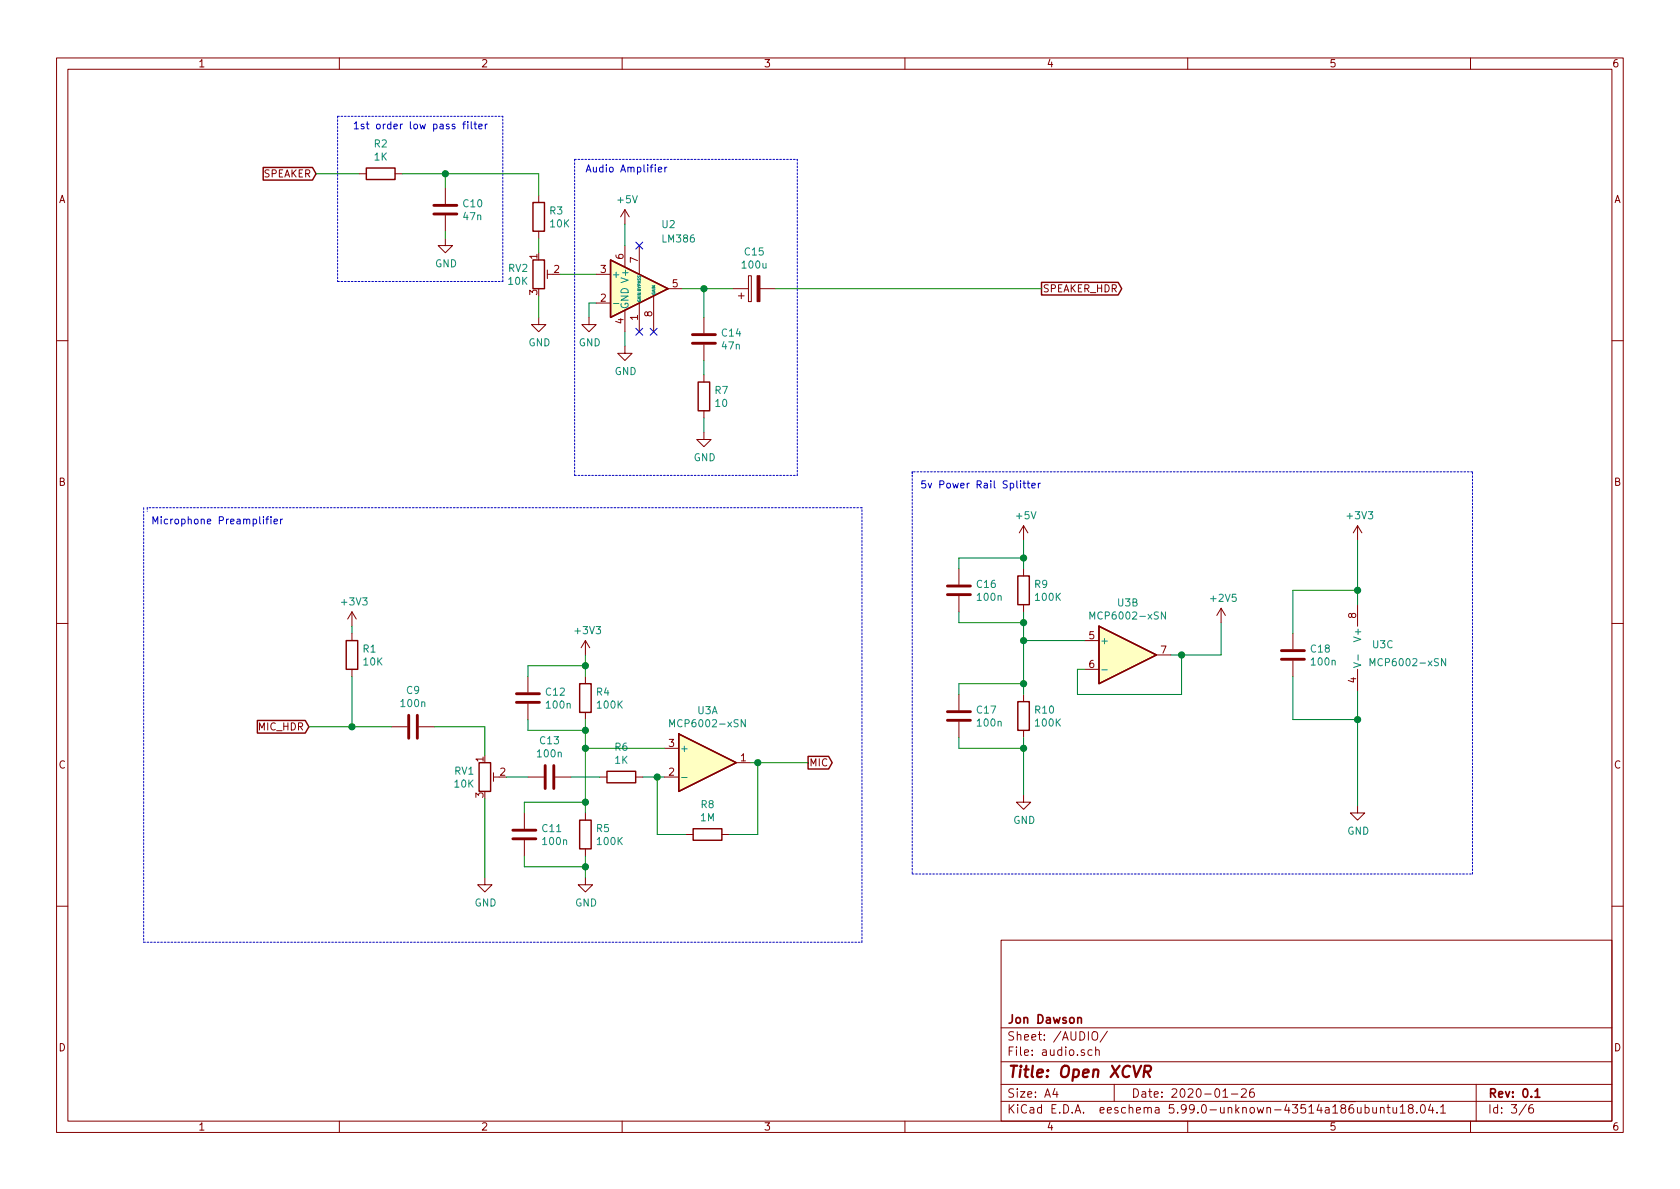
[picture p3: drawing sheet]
EESchema Schematic File Version 5
EELAYER 30 0
EELAYER END
$Descr A4 11693 8268
encoding utf-8
Sheet 3 6
Title "Open XCVR"
Date "2020-01-26"
Rev "0.1"
Comp "Jon Dawson"
Comment1 ""
Comment2 ""
Comment3 ""
Comment4 ""
Comment5 ""
Comment6 ""
Comment7 ""
Comment8 ""
Comment9 ""
$EndDescr
Connection ~ 2450 5050
Connection ~ 3100 1200
Connection ~ 4075 4625
Connection ~ 4075 5075
Connection ~ 4075 5200
Connection ~ 4075 5575
Connection ~ 4075 6025
Connection ~ 4575 5400
Connection ~ 4900 2000
Connection ~ 5275 5300
Connection ~ 7125 3875
Connection ~ 7125 4325
Connection ~ 7125 4450
Connection ~ 7125 4750
Connection ~ 7125 5200
Connection ~ 8225 4550
Connection ~ 9450 4100
Connection ~ 9450 5000
NoConn ~ 4450 1700
NoConn ~ 4450 2300
NoConn ~ 4550 2300
Wire Wire Line
	2150 5050 2450 5050
Wire Wire Line
	2200 1200 2500 1200
Wire Wire Line
	2450 4350 2450 4400
Wire Wire Line
	2450 4700 2450 5050
Wire Wire Line
	2450 5050 2725 5050
Wire Wire Line
	2800 1200 3100 1200
Wire Wire Line
	3025 5050 3375 5050
Wire Wire Line
	3100 1200 3100 1300
Wire Wire Line
	3100 1200 3750 1200
Wire Wire Line
	3100 1600 3100 1650
Wire Wire Line
	3375 5050 3375 5250
Wire Wire Line
	3375 5550 3375 6100
Wire Wire Line
	3525 5400 3675 5400
Wire Wire Line
	3650 5575 4075 5575
Wire Wire Line
	3650 5650 3650 5575
Wire Wire Line
	3650 5950 3650 6025
Wire Wire Line
	3650 6025 4075 6025
Wire Wire Line
	3675 4625 3675 4700
Wire Wire Line
	3675 4625 4075 4625
Wire Wire Line
	3675 5000 3675 5075
Wire Wire Line
	3675 5075 4075 5075
Wire Wire Line
	3750 1200 3750 1350
Wire Wire Line
	3750 1650 3750 1750
Wire Wire Line
	3750 2050 3750 2200
Wire Wire Line
	3900 1900 4150 1900
Wire Wire Line
	3975 5400 4175 5400
Wire Wire Line
	4075 4550 4075 4625
Wire Wire Line
	4075 4625 4075 4700
Wire Wire Line
	4075 5000 4075 5075
Wire Wire Line
	4075 5075 4075 5200
Wire Wire Line
	4075 5200 4075 5575
Wire Wire Line
	4075 5200 4625 5200
Wire Wire Line
	4075 5575 4075 5650
Wire Wire Line
	4075 5950 4075 6025
Wire Wire Line
	4075 6025 4075 6100
Wire Wire Line
	4100 2100 4150 2100
Wire Wire Line
	4100 2200 4100 2100
Wire Wire Line
	4350 1550 4350 1700
Wire Wire Line
	4350 2300 4350 2400
Wire Wire Line
	4475 5400 4575 5400
Wire Wire Line
	4575 5400 4625 5400
Wire Wire Line
	4575 5800 4575 5400
Wire Wire Line
	4750 2000 4900 2000
Wire Wire Line
	4775 5800 4575 5800
Wire Wire Line
	4900 2000 4900 2200
Wire Wire Line
	4900 2000 5100 2000
Wire Wire Line
	4900 2500 4900 2600
Wire Wire Line
	4900 2900 4900 3000
Wire Wire Line
	5075 5800 5275 5800
Wire Wire Line
	5275 5300 5225 5300
Wire Wire Line
	5275 5300 5625 5300
Wire Wire Line
	5275 5800 5275 5300
Wire Wire Line
	5400 2000 7250 2000
Wire Wire Line
	6675 3875 7125 3875
Wire Wire Line
	6675 3950 6675 3875
Wire Wire Line
	6675 4250 6675 4325
Wire Wire Line
	6675 4325 7125 4325
Wire Wire Line
	6675 4750 7125 4750
Wire Wire Line
	6675 4825 6675 4750
Wire Wire Line
	6675 5125 6675 5200
Wire Wire Line
	6675 5200 7125 5200
Wire Wire Line
	7125 3750 7125 3875
Wire Wire Line
	7125 3875 7125 3950
Wire Wire Line
	7125 4250 7125 4325
Wire Wire Line
	7125 4325 7125 4450
Wire Wire Line
	7125 4450 7125 4750
Wire Wire Line
	7125 4450 7550 4450
Wire Wire Line
	7125 4750 7125 4825
Wire Wire Line
	7125 5125 7125 5200
Wire Wire Line
	7125 5200 7125 5525
Wire Wire Line
	7500 4650 7500 4825
Wire Wire Line
	7500 4825 8225 4825
Wire Wire Line
	7550 4650 7500 4650
Wire Wire Line
	8225 4550 8150 4550
Wire Wire Line
	8225 4825 8225 4550
Wire Wire Line
	8500 4325 8500 4550
Wire Wire Line
	8500 4550 8225 4550
Wire Wire Line
	9000 4100 9450 4100
Wire Wire Line
	9000 4400 9000 4100
Wire Wire Line
	9000 4700 9000 5000
Wire Wire Line
	9000 5000 9450 5000
Wire Wire Line
	9450 3750 9450 4100
Wire Wire Line
	9450 4100 9450 4200
Wire Wire Line
	9450 4800 9450 5000
Wire Wire Line
	9450 5000 9450 5600
Wire Notes Line
	1000 3525 1000 6550
Wire Notes Line
	1000 6550 6000 6550
Wire Notes Line
	1025 3525 1025 3550
Wire Notes Line
	2350 800  2350 1950
Wire Notes Line
	2350 800  3500 800 
Wire Notes Line
	2350 1950 3500 1950
Wire Notes Line
	3500 1950 3500 800 
Wire Notes Line
	4000 1100 4000 3300
Wire Notes Line
	4000 1100 5550 1100
Wire Notes Line
	4000 3300 5550 3300
Wire Notes Line
	5550 3300 5550 1100
Wire Notes Line
	6000 3525 1025 3525
Wire Notes Line
	6000 6550 6000 3525
Wire Notes Line
	6350 3275 6350 3300
Wire Notes Line
	6350 3275 6350 6075
Wire Notes Line
	6350 6075 10250 6075
Wire Notes Line
	10250 3275 6350 3275
Wire Notes Line
	10250 6075 10250 3275
Text Notes 1975 3650 2    50   ~ 0
Microphone Preamplifier
Text Notes 3400 900  2    50   ~ 0
1st order low pass filter
Text Notes 4650 1200 2    50   ~ 0
Audio Amplifier
Text Notes 7250 3400 2    50   ~ 0
5v Power Rail Splitter
Text GLabel 2150 5050 0    50   Input ~ 0
MIC_HDR
Text GLabel 2200 1200 0    50   Input ~ 0
SPEAKER
Text GLabel 5625 5300 2    50   Output ~ 0
MIC
Text GLabel 7250 2000 2    50   Output ~ 0
SPEAKER_HDR
$Comp
L power:+3V3 #PWR022
U 1 1
P 2450 4350
F 0 "#PWR022" H 2450 4200 50  0001 C CNN
F 1 "+3V3" H 2465 4523 50  0000 C CNN
F 2 "" H 2450 4350 50  0001 C CNN
F 3 "" H 2450 4350 50  0001 C CNN
	1    2450 4350
	1    0    0    -1  
$EndComp
$Comp
L power:+3V3 #PWR026
U 1 1
P 4075 4550
F 0 "#PWR026" H 4075 4400 50  0001 C CNN
F 1 "+3V3" H 4090 4723 50  0000 C CNN
F 2 "" H 4075 4550 50  0001 C CNN
F 3 "" H 4075 4550 50  0001 C CNN
	1    4075 4550
	1    0    0    -1  
$EndComp
$Comp
L power:+5V #PWR029
U 1 1
P 4350 1550
F 0 "#PWR029" H 4350 1400 50  0001 C CNN
F 1 "+5V" H 4365 1723 50  0000 C CNN
F 2 "" H 4350 1550 50  0001 C CNN
F 3 "" H 4350 1550 50  0001 C CNN
	1    4350 1550
	1    0    0    -1  
$EndComp
$Comp
L power:+5V #PWR032
U 1 1
P 7125 3750
F 0 "#PWR032" H 7125 3600 50  0001 C CNN
F 1 "+5V" H 7140 3923 50  0000 C CNN
F 2 "" H 7125 3750 50  0001 C CNN
F 3 "" H 7125 3750 50  0001 C CNN
	1    7125 3750
	1    0    0    -1  
$EndComp
$Comp
L power:+2V5 #PWR034
U 1 1
P 8500 4325
F 0 "#PWR034" H 8500 4175 50  0001 C CNN
F 1 "+2V5" H 8515 4498 50  0000 C CNN
F 2 "" H 8500 4325 50  0001 C CNN
F 3 "" H 8500 4325 50  0001 C CNN
	1    8500 4325
	1    0    0    -1  
$EndComp
$Comp
L power:+3V3 #PWR035
U 1 1
P 9450 3750
F 0 "#PWR035" H 9450 3600 50  0001 C CNN
F 1 "+3V3" H 9465 3923 50  0000 C CNN
F 2 "" H 9450 3750 50  0001 C CNN
F 3 "" H 9450 3750 50  0001 C CNN
	1    9450 3750
	1    0    0    -1  
$EndComp
$Comp
L power:GND #PWR023
U 1 1
P 3100 1650
F 0 "#PWR023" H 3100 1400 50  0001 C CNN
F 1 "GND" H 3105 1477 50  0000 C CNN
F 2 "" H 3100 1650 50  0001 C CNN
F 3 "" H 3100 1650 50  0001 C CNN
	1    3100 1650
	1    0    0    -1  
$EndComp
$Comp
L power:GND #PWR024
U 1 1
P 3375 6100
F 0 "#PWR024" H 3375 5850 50  0001 C CNN
F 1 "GND" H 3380 5927 50  0000 C CNN
F 2 "" H 3375 6100 50  0001 C CNN
F 3 "" H 3375 6100 50  0001 C CNN
	1    3375 6100
	1    0    0    -1  
$EndComp
$Comp
L power:GND #PWR025
U 1 1
P 3750 2200
F 0 "#PWR025" H 3750 1950 50  0001 C CNN
F 1 "GND" H 3755 2027 50  0000 C CNN
F 2 "" H 3750 2200 50  0001 C CNN
F 3 "" H 3750 2200 50  0001 C CNN
	1    3750 2200
	1    0    0    -1  
$EndComp
$Comp
L power:GND #PWR027
U 1 1
P 4075 6100
F 0 "#PWR027" H 4075 5850 50  0001 C CNN
F 1 "GND" H 4080 5927 50  0000 C CNN
F 2 "" H 4075 6100 50  0001 C CNN
F 3 "" H 4075 6100 50  0001 C CNN
	1    4075 6100
	1    0    0    -1  
$EndComp
$Comp
L power:GND #PWR028
U 1 1
P 4100 2200
F 0 "#PWR028" H 4100 1950 50  0001 C CNN
F 1 "GND" H 4105 2027 50  0000 C CNN
F 2 "" H 4100 2200 50  0001 C CNN
F 3 "" H 4100 2200 50  0001 C CNN
	1    4100 2200
	1    0    0    -1  
$EndComp
$Comp
L power:GND #PWR030
U 1 1
P 4350 2400
F 0 "#PWR030" H 4350 2150 50  0001 C CNN
F 1 "GND" H 4355 2227 50  0000 C CNN
F 2 "" H 4350 2400 50  0001 C CNN
F 3 "" H 4350 2400 50  0001 C CNN
	1    4350 2400
	1    0    0    -1  
$EndComp
$Comp
L power:GND #PWR031
U 1 1
P 4900 3000
F 0 "#PWR031" H 4900 2750 50  0001 C CNN
F 1 "GND" H 4905 2827 50  0000 C CNN
F 2 "" H 4900 3000 50  0001 C CNN
F 3 "" H 4900 3000 50  0001 C CNN
	1    4900 3000
	1    0    0    -1  
$EndComp
$Comp
L power:GND #PWR033
U 1 1
P 7125 5525
F 0 "#PWR033" H 7125 5275 50  0001 C CNN
F 1 "GND" H 7130 5352 50  0000 C CNN
F 2 "" H 7125 5525 50  0001 C CNN
F 3 "" H 7125 5525 50  0001 C CNN
	1    7125 5525
	1    0    0    -1  
$EndComp
$Comp
L power:GND #PWR036
U 1 1
P 9450 5600
F 0 "#PWR036" H 9450 5350 50  0001 C CNN
F 1 "GND" H 9455 5427 50  0000 C CNN
F 2 "" H 9450 5600 50  0001 C CNN
F 3 "" H 9450 5600 50  0001 C CNN
	1    9450 5600
	1    0    0    -1  
$EndComp
$Comp
L Device:R R1
U 1 1
P 2450 4550
F 0 "R1" H 2520 4595 50  0000 L CNN
F 1 "10K" H 2520 4505 50  0000 L CNN
F 2 "Resistor_SMD:R_0805_2012Metric" V 2380 4550 50  0001 C CNN
F 3 "~" H 2450 4550 50  0001 C CNN
	1    2450 4550
	1    0    0    -1  
$EndComp
$Comp
L Device:R R2
U 1 1
P 2650 1200
F 0 "R2" V 2856 1200 50  0000 C CNN
F 1 "1K" V 2765 1200 50  0000 C CNN
F 2 "Resistor_SMD:R_0805_2012Metric" V 2580 1200 50  0001 C CNN
F 3 "~" H 2650 1200 50  0001 C CNN
	1    2650 1200
	0    -1   -1   0   
$EndComp
$Comp
L Device:R R3
U 1 1
P 3750 1500
F 0 "R3" H 3820 1545 50  0000 L CNN
F 1 "10K" H 3820 1455 50  0000 L CNN
F 2 "Resistor_SMD:R_0805_2012Metric" V 3680 1500 50  0001 C CNN
F 3 "~" H 3750 1500 50  0001 C CNN
	1    3750 1500
	1    0    0    -1  
$EndComp
$Comp
L Device:R R4
U 1 1
P 4075 4850
F 0 "R4" H 4145 4895 50  0000 L CNN
F 1 "100K" H 4145 4805 50  0000 L CNN
F 2 "Resistor_SMD:R_0805_2012Metric" V 4005 4850 50  0001 C CNN
F 3 "~" H 4075 4850 50  0001 C CNN
	1    4075 4850
	1    0    0    -1  
$EndComp
$Comp
L Device:R R5
U 1 1
P 4075 5800
F 0 "R5" H 4145 5845 50  0000 L CNN
F 1 "100K" H 4145 5755 50  0000 L CNN
F 2 "Resistor_SMD:R_0805_2012Metric" V 4005 5800 50  0001 C CNN
F 3 "~" H 4075 5800 50  0001 C CNN
	1    4075 5800
	1    0    0    -1  
$EndComp
$Comp
L Device:R R6
U 1 1
P 4325 5400
F 0 "R6" V 4531 5400 50  0000 C CNN
F 1 "1K" V 4440 5400 50  0000 C CNN
F 2 "Resistor_SMD:R_0805_2012Metric" V 4255 5400 50  0001 C CNN
F 3 "~" H 4325 5400 50  0001 C CNN
	1    4325 5400
	0    -1   -1   0   
$EndComp
$Comp
L Device:R R7
U 1 1
P 4900 2750
F 0 "R7" H 4970 2795 50  0000 L CNN
F 1 "10" H 4970 2705 50  0000 L CNN
F 2 "Resistor_SMD:R_0805_2012Metric" V 4830 2750 50  0001 C CNN
F 3 "~" H 4900 2750 50  0001 C CNN
	1    4900 2750
	1    0    0    -1  
$EndComp
$Comp
L Device:R R8
U 1 1
P 4925 5800
F 0 "R8" V 5131 5800 50  0000 C CNN
F 1 "1M" V 5040 5800 50  0000 C CNN
F 2 "Resistor_SMD:R_0805_2012Metric" V 4855 5800 50  0001 C CNN
F 3 "~" H 4925 5800 50  0001 C CNN
	1    4925 5800
	0    -1   -1   0   
$EndComp
$Comp
L Device:R R9
U 1 1
P 7125 4100
F 0 "R9" H 7195 4145 50  0000 L CNN
F 1 "100K" H 7195 4055 50  0000 L CNN
F 2 "Resistor_SMD:R_0805_2012Metric" V 7055 4100 50  0001 C CNN
F 3 "~" H 7125 4100 50  0001 C CNN
	1    7125 4100
	1    0    0    -1  
$EndComp
$Comp
L Device:R R10
U 1 1
P 7125 4975
F 0 "R10" H 7195 5020 50  0000 L CNN
F 1 "100K" H 7195 4930 50  0000 L CNN
F 2 "Resistor_SMD:R_0805_2012Metric" V 7055 4975 50  0001 C CNN
F 3 "~" H 7125 4975 50  0001 C CNN
	1    7125 4975
	1    0    0    -1  
$EndComp
$Comp
L Amplifier_Operational:MCP6002-xSN U3
U 3 1
P 9550 4500
F 0 "U3" H 9625 4525 50  0000 C CNN
F 1 "MCP6002-xSN" H 9800 4400 50  0000 C CNN
F 2 "Package_SO:SOIC-8_3.9x4.9mm_P1.27mm" H 9550 4500 50  0001 C CNN
F 3 "http://ww1.microchip.com/downloads/en/DeviceDoc/21733j.pdf" H 9550 4500 50  0001 C CNN
	3    9550 4500
	1    0    0    -1  
$EndComp
$Comp
L Device:C C9
U 1 1
P 2875 5050
F 0 "C9" V 3126 5050 50  0000 C CNN
F 1 "100n" V 3035 5050 50  0000 C CNN
F 2 "Capacitor_SMD:C_0805_2012Metric" H 2913 4900 50  0001 C CNN
F 3 "~" H 2875 5050 50  0001 C CNN
	1    2875 5050
	0    -1   -1   0   
$EndComp
$Comp
L Device:C C10
U 1 1
P 3100 1450
F 0 "C10" H 3215 1495 50  0000 L CNN
F 1 "47n" H 3215 1405 50  0000 L CNN
F 2 "Capacitor_SMD:C_0805_2012Metric" H 3138 1300 50  0001 C CNN
F 3 "~" H 3100 1450 50  0001 C CNN
	1    3100 1450
	1    0    0    -1  
$EndComp
$Comp
L Device:C C11
U 1 1
P 3650 5800
F 0 "C11" H 3765 5845 50  0000 L CNN
F 1 "100n" H 3765 5755 50  0000 L CNN
F 2 "Capacitor_SMD:C_0805_2012Metric" H 3688 5650 50  0001 C CNN
F 3 "~" H 3650 5800 50  0001 C CNN
	1    3650 5800
	1    0    0    -1  
$EndComp
$Comp
L Device:C C12
U 1 1
P 3675 4850
F 0 "C12" H 3790 4895 50  0000 L CNN
F 1 "100n" H 3790 4805 50  0000 L CNN
F 2 "Capacitor_SMD:C_0805_2012Metric" H 3713 4700 50  0001 C CNN
F 3 "~" H 3675 4850 50  0001 C CNN
	1    3675 4850
	1    0    0    -1  
$EndComp
$Comp
L Device:C C13
U 1 1
P 3825 5400
F 0 "C13" V 4076 5400 50  0000 C CNN
F 1 "100n" V 3985 5400 50  0000 C CNN
F 2 "Capacitor_SMD:C_0805_2012Metric" H 3863 5250 50  0001 C CNN
F 3 "~" H 3825 5400 50  0001 C CNN
	1    3825 5400
	0    -1   -1   0   
$EndComp
$Comp
L Device:C C14
U 1 1
P 4900 2350
F 0 "C14" H 5015 2395 50  0000 L CNN
F 1 "47n" H 5015 2305 50  0000 L CNN
F 2 "Capacitor_SMD:C_0805_2012Metric" H 4938 2200 50  0001 C CNN
F 3 "~" H 4900 2350 50  0001 C CNN
	1    4900 2350
	1    0    0    -1  
$EndComp
$Comp
L Device:C C16
U 1 1
P 6675 4100
F 0 "C16" H 6790 4145 50  0000 L CNN
F 1 "100n" H 6790 4055 50  0000 L CNN
F 2 "Capacitor_SMD:C_0805_2012Metric" H 6713 3950 50  0001 C CNN
F 3 "~" H 6675 4100 50  0001 C CNN
	1    6675 4100
	1    0    0    -1  
$EndComp
$Comp
L Device:C C17
U 1 1
P 6675 4975
F 0 "C17" H 6790 5020 50  0000 L CNN
F 1 "100n" H 6790 4930 50  0000 L CNN
F 2 "Capacitor_SMD:C_0805_2012Metric" H 6713 4825 50  0001 C CNN
F 3 "~" H 6675 4975 50  0001 C CNN
	1    6675 4975
	1    0    0    -1  
$EndComp
$Comp
L Device:C C18
U 1 1
P 9000 4550
F 0 "C18" H 9115 4595 50  0000 L CNN
F 1 "100n" H 9115 4505 50  0000 L CNN
F 2 "Capacitor_SMD:C_0805_2012Metric" H 9038 4400 50  0001 C CNN
F 3 "~" H 9000 4550 50  0001 C CNN
	1    9000 4550
	1    0    0    -1  
$EndComp
$Comp
L Device:CP C15
U 1 1
P 5250 2000
F 0 "C15" V 5504 2000 50  0000 C CNN
F 1 "100u" V 5413 2000 50  0000 C CNN
F 2 "Capacitor_Tantalum_SMD:CP_EIA-7343-31_Kemet-D" H 5288 1850 50  0001 C CNN
F 3 "~" H 5250 2000 50  0001 C CNN
	1    5250 2000
	0    -1   -1   0   
$EndComp
$Comp
L Device:R_POT_TRIM RV1
U 1 1
P 3375 5400
F 0 "RV1" H 3305 5445 50  0000 R CNN
F 1 "10K" H 3305 5355 50  0000 R CNN
F 2 "Potentiometer_THT:Potentiometer_Piher_PT-6-V_Vertical" H 3375 5400 50  0001 C CNN
F 3 "~" H 3375 5400 50  0001 C CNN
	1    3375 5400
	1    0    0    -1  
$EndComp
$Comp
L Device:R_POT_TRIM RV2
U 1 1
P 3750 1900
F 0 "RV2" H 3680 1945 50  0000 R CNN
F 1 "10K" H 3680 1855 50  0000 R CNN
F 2 "Potentiometer_THT:Potentiometer_Piher_PT-6-V_Vertical" H 3750 1900 50  0001 C CNN
F 3 "~" H 3750 1900 50  0001 C CNN
	1    3750 1900
	1    0    0    -1  
$EndComp
$Comp
L Amplifier_Operational:MCP6002-xSN U3
U 1 1
P 4925 5300
F 0 "U3" H 4925 5666 50  0000 C CNN
F 1 "MCP6002-xSN" H 4925 5575 50  0000 C CNN
F 2 "Package_SO:SOIC-8_3.9x4.9mm_P1.27mm" H 4925 5300 50  0001 C CNN
F 3 "http://ww1.microchip.com/downloads/en/DeviceDoc/21733j.pdf" H 4925 5300 50  0001 C CNN
	1    4925 5300
	1    0    0    -1  
$EndComp
$Comp
L Amplifier_Operational:MCP6002-xSN U3
U 2 1
P 7850 4550
F 0 "U3" H 7850 4916 50  0000 C CNN
F 1 "MCP6002-xSN" H 7850 4825 50  0000 C CNN
F 2 "Package_SO:SOIC-8_3.9x4.9mm_P1.27mm" H 7850 4550 50  0001 C CNN
F 3 "http://ww1.microchip.com/downloads/en/DeviceDoc/21733j.pdf" H 7850 4550 50  0001 C CNN
	2    7850 4550
	1    0    0    -1  
$EndComp
$Comp
L Amplifier_Audio:LM386 U2
U 1 1
P 4450 2000
F 0 "U2" H 4600 2450 50  0000 L CNN
F 1 "LM386" H 4600 2350 50  0000 L CNN
F 2 "Package_SO:SOIC-8_3.9x4.9mm_P1.27mm" H 4550 2100 50  0001 C CNN
F 3 "http://www.ti.com/lit/ds/symlink/lm386.pdf" H 4650 2200 50  0001 C CNN
	1    4450 2000
	1    0    0    -1  
$EndComp
$EndSCHEMATC
